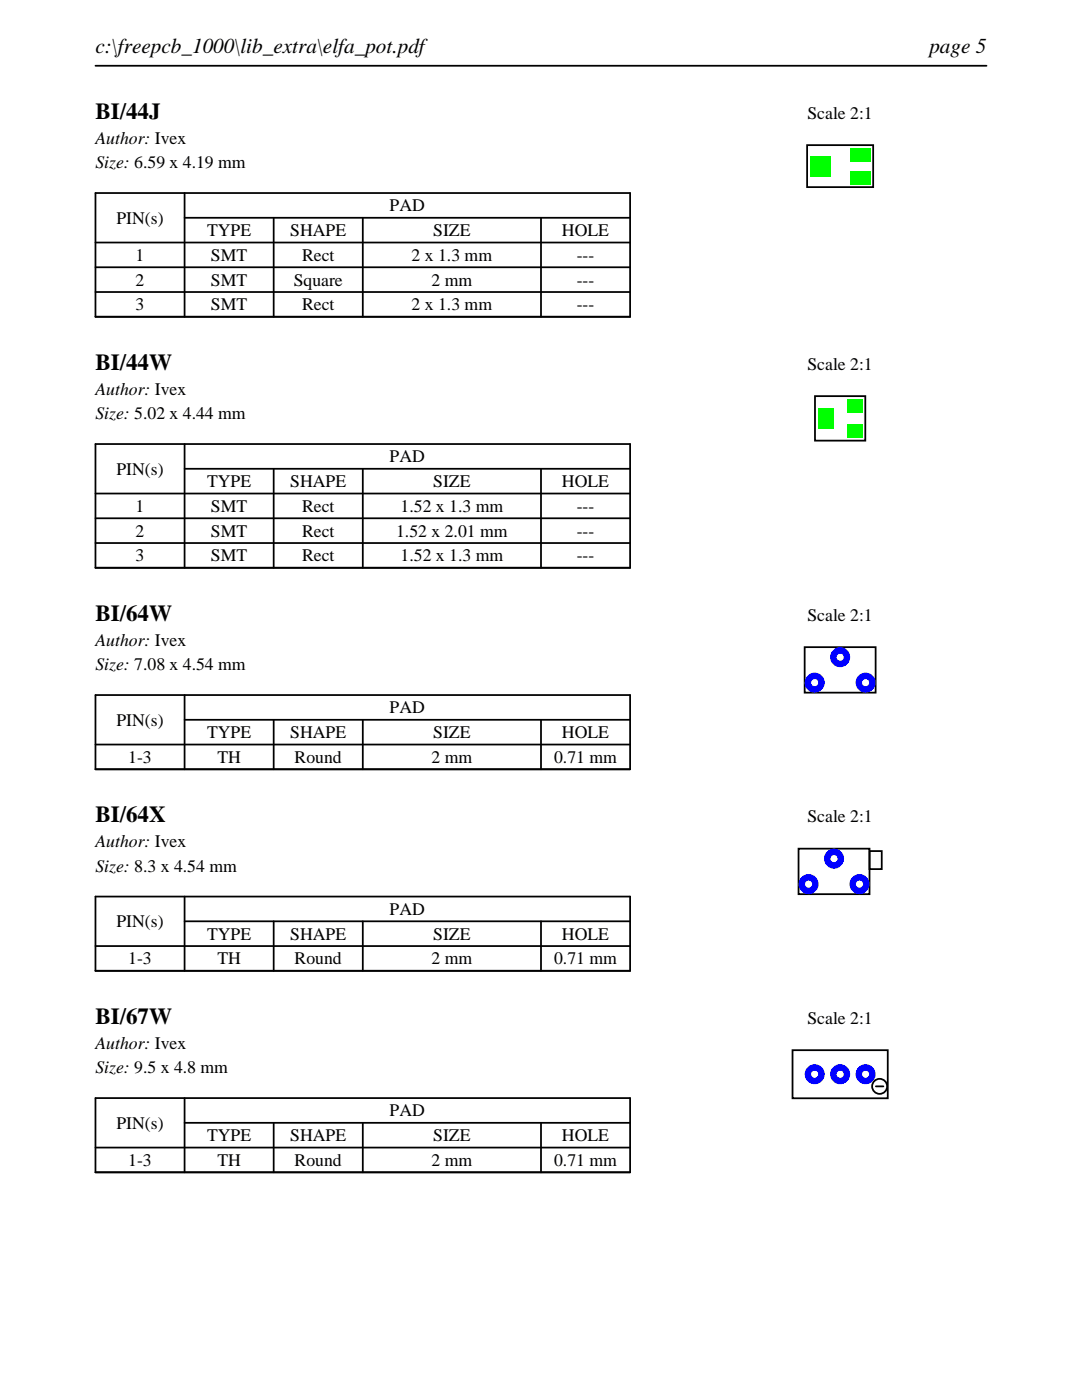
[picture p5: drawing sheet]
<svg xmlns="http://www.w3.org/2000/svg" width="216mm" height="279mm" viewBox="0 0 216 279" stroke-linecap="round" stroke-linejoin="round" font-family="sans-serif">
<path d="M19 13.1h177.8M19 38.5h106.7v24.7h-106.7zM36.8 38.5v24.7M19 48.4h106.7M19 53.3h106.7M19 58.3h106.7M36.8 43.5h88.9M54.6 43.5v19.7M72.4 43.5v19.7M107.9 43.5v19.7" fill="none" stroke="#000" stroke-width=".35"/>
<path d="M161.1 29h13.1v8.3h-13.1z" fill="none" stroke="#000" stroke-width=".36"/>
<g fill="#0f0">
<path d="M169.6 29.6h4v2.6h-4z"/>
<path d="M161.6 31.2h4v4h-4z"/>
<path d="M169.6 34.1h4v2.6h-4z"/>
</g>
<path d="M19 88.6h106.7v24.7h-106.7zM19 98.5h106.7M36.8 93.6h88.9M36.8 88.6v24.7M54.6 93.6v19.7M72.4 93.6v19.7M107.9 93.6v19.7M19 103.4h106.7M19 108.4h106.7" fill="none" stroke="#000" stroke-width=".35"/>
<path d="M162.6 79.1h10.1v8.8h-10.1z" fill="none" stroke="#000" stroke-width=".36"/>
<g fill="#0f0">
<path d="M169 79.7h3.1v2.6h-3.1z"/>
<path d="M163.2 81.5h3.1v4h-3.1z"/>
<path d="M169 84.7h3.1v2.6h-3.1z"/>
</g>
<path d="M19 138.7h106.7v14.8h-106.7zM36.8 138.7v14.8M19 148.6h106.7M36.8 143.7h88.9M54.6 143.7v9.8M72.4 143.7v9.8M107.9 143.7v9.8" fill="none" stroke="#000" stroke-width=".35"/>
<path d="M160.6 129.2h14.1v9h-14.1z" fill="none" stroke="#000" stroke-width=".36"/>
<g fill="#00f">
<path d="M160.6 136.2a2 2 0 0 0 4 0 2 2 0 0 0-4 0zM161.8 136.2a.75 .75 0 0 1 1.5 0 .75 .75 0 0 1-1.5 0z"/>
<path d="M165.6 131.2a2 2 0 0 0 4 0 2 2 0 0 0-4 0zM166.9 131.2a.75 .75 0 0 1 1.5 0 .75 .75 0 0 1-1.5 0z"/>
<path d="M170.7 136.2a2 2 0 0 0 4 0 2 2 0 0 0-4 0zM172 136.2a.71 .71 0 0 1 1.4 0 .71 .71 0 0 1-1.4 0z"/>
</g>
<path d="M19 178.9h106.7v14.8h-106.7zM36.8 178.9v14.8M19 188.8h106.7M36.8 183.9h88.9M54.6 183.9v9.8M72.4 183.9v9.8M107.9 183.9v9.8" fill="none" stroke="#000" stroke-width=".35"/>
<path d="M159.3 169.4h14.2v9.1h-14.2zM173.5 169.9h2.4v3.6h-2.4z" fill="none" stroke="#000" stroke-width=".36"/>
<g fill="#00f">
<path d="M159.3 176.5a2 2 0 0 0 4 0 2 2 0 0 0-4 0zM160.6 176.5a.75 .75 0 0 1 1.5 0 .75 .75 0 0 1-1.5 0z"/>
<path d="M164.4 171.4a2 2 0 0 0 4 0 2 2 0 0 0-4 0zM165.7 171.4a.71 .71 0 0 1 1.4 0 .71 .71 0 0 1-1.4 0z"/>
<path d="M169.5 176.5a2 2 0 0 0 4 0 2 2 0 0 0-4 0zM170.8 176.5a.71 .71 0 0 1 1.4 0 .71 .71 0 0 1-1.4 0z"/>
</g>
<path d="M19 219.1h106.7v14.9h-106.7zM36.8 219.1v14.9M19 229h106.7M36.8 224.1h88.9M54.6 224.1v9.9M72.4 224.1v9.9M107.9 224.1v9.9" fill="none" stroke="#000" stroke-width=".35"/>
<g fill="none" stroke="#000" stroke-width=".36">
<path d="M158.1 209.6h19v9.6h-19zM174.8 216.8h1.5z"/>
<circle cx="175.5" cy="216.8" r="1.5"/>
</g>
<g fill="#00f">
<path d="M170.7 214.4a2 2 0 0 0 4 0 2 2 0 0 0-4 0zM172 214.4a.71 .71 0 0 1 1.4 0 .71 .71 0 0 1-1.4 0z"/>
<path d="M165.6 214.4a2 2 0 0 0 4 0 2 2 0 0 0-4 0zM166.9 214.4a.75 .75 0 0 1 1.5 0 .75 .75 0 0 1-1.5 0z"/>
<path d="M160.6 214.4a2 2 0 0 0 4 0 2 2 0 0 0-4 0zM161.8 214.4a.75 .75 0 0 1 1.5 0 .75 .75 0 0 1-1.5 0z"/>
</g>
<g font-size="4.6">
<text x="19" y="23.7">BI/44J</text>
<text x="19" y="73.8">BI/44W</text>
<text x="19" y="123.9">BI/64W</text>
<text x="19" y="164.1">BI/64X</text>
<text x="19" y="204.3">BI/67W</text>
</g>
<g font-size="4.2">
<text x="19" y="10.6">c:\freepcb_1000\lib_extra\elfa_pot.pdf</text>
<text x="185.4" y="10.6">page 5</text>
</g>
<g font-size="3.5">
<text x="161.1" y="23.7">Scale 2:1</text>
<text x="19" y="28.6">Author: Ivex</text>
<text x="19" y="33.6">Size: 6.59 x 4.19 mm</text>
<text x="23.2" y="44.6">PIN(s)</text>
<text x="41.3" y="47.1">TYPE</text>
<text x="57.9" y="47.1">SHAPE</text>
<text x="77.8" y="42.2">PAD</text>
<text x="86.4" y="47.1">SIZE</text>
<text x="112.1" y="47.1">HOLE</text>
<text x="27.1" y="52.1">1</text>
<text x="42.1" y="52.1">SMT</text>
<text x="60.3" y="52.1">Rect</text>
<text x="82.1" y="52.1">2 x 1.3 mm</text>
<text x="115.1" y="52.1">---</text>
<text x="27.1" y="57">2</text>
<text x="42.1" y="57">SMT</text>
<text x="58.6" y="57">Square</text>
<text x="86.1" y="57">2 mm</text>
<text x="115.1" y="57">---</text>
<text x="27.1" y="61.9">3</text>
<text x="42.1" y="61.9">SMT</text>
<text x="60.3" y="61.9">Rect</text>
<text x="82.1" y="61.9">2 x 1.3 mm</text>
<text x="115.1" y="61.9">---</text>
<text x="161.1" y="73.8">Scale 2:1</text>
<text x="19" y="78.7">Author: Ivex</text>
<text x="19" y="83.7">Size: 5.02 x 4.44 mm</text>
<text x="23.2" y="94.7">PIN(s)</text>
<text x="77.8" y="92.3">PAD</text>
<text x="41.3" y="97.2">TYPE</text>
<text x="57.9" y="97.2">SHAPE</text>
<text x="86.4" y="97.2">SIZE</text>
<text x="112.1" y="97.2">HOLE</text>
<text x="27.1" y="102.2">1</text>
<text x="27.1" y="107.1">2</text>
<text x="42.1" y="102.2">SMT</text>
<text x="42.1" y="107.1">SMT</text>
<text x="60.3" y="102.2">Rect</text>
<text x="60.3" y="107.1">Rect</text>
<text x="79" y="107.1">1.52 x 2.01 mm</text>
<text x="79.9" y="102.2">1.52 x 1.3 mm</text>
<text x="115.1" y="102.2">---</text>
<text x="115.1" y="107.1">---</text>
<text x="27.1" y="112">3</text>
<text x="42.1" y="112">SMT</text>
<text x="60.3" y="112">Rect</text>
<text x="79.9" y="112">1.52 x 1.3 mm</text>
<text x="115.1" y="112">---</text>
<text x="161.1" y="123.9">Scale 2:1</text>
<text x="19" y="128.8">Author: Ivex</text>
<text x="19" y="133.8">Size: 7.08 x 4.54 mm</text>
<text x="77.8" y="142.4">PAD</text>
<text x="23.2" y="144.8">PIN(s)</text>
<text x="41.3" y="147.3">TYPE</text>
<text x="57.9" y="147.3">SHAPE</text>
<text x="86.4" y="147.3">SIZE</text>
<text x="112.1" y="147.3">HOLE</text>
<text x="25.6" y="152.3">1-3</text>
<text x="43.4" y="152.3">TH</text>
<text x="58.8" y="152.3">Round</text>
<text x="86.1" y="152.3">2 mm</text>
<text x="110.6" y="152.3">0.71 mm</text>
<text x="161.1" y="164.1">Scale 2:1</text>
<text x="19" y="169.1">Author: Ivex</text>
<text x="19" y="174">Size: 8.3 x 4.54 mm</text>
<text x="23.2" y="185">PIN(s)</text>
<text x="77.8" y="182.6">PAD</text>
<text x="41.3" y="187.5">TYPE</text>
<text x="57.9" y="187.5">SHAPE</text>
<text x="86.4" y="187.5">SIZE</text>
<text x="112.1" y="187.5">HOLE</text>
<text x="25.6" y="192.5">1-3</text>
<text x="43.4" y="192.5">TH</text>
<text x="58.8" y="192.5">Round</text>
<text x="86.1" y="192.5">2 mm</text>
<text x="110.6" y="192.5">0.71 mm</text>
<text x="19" y="209.3">Author: Ivex</text>
<text x="161.1" y="204.3">Scale 2:1</text>
<text x="19" y="214.2">Size: 9.5 x 4.8 mm</text>
<text x="23.2" y="225.3">PIN(s)</text>
<text x="41.3" y="227.8">TYPE</text>
<text x="57.9" y="227.8">SHAPE</text>
<text x="77.8" y="222.8">PAD</text>
<text x="86.4" y="227.8">SIZE</text>
<text x="112.1" y="227.8">HOLE</text>
<text x="25.6" y="232.7">1-3</text>
<text x="43.4" y="232.7">TH</text>
<text x="58.8" y="232.7">Round</text>
<text x="86.1" y="232.7">2 mm</text>
<text x="110.6" y="232.7">0.71 mm</text>
</g>
</svg>
